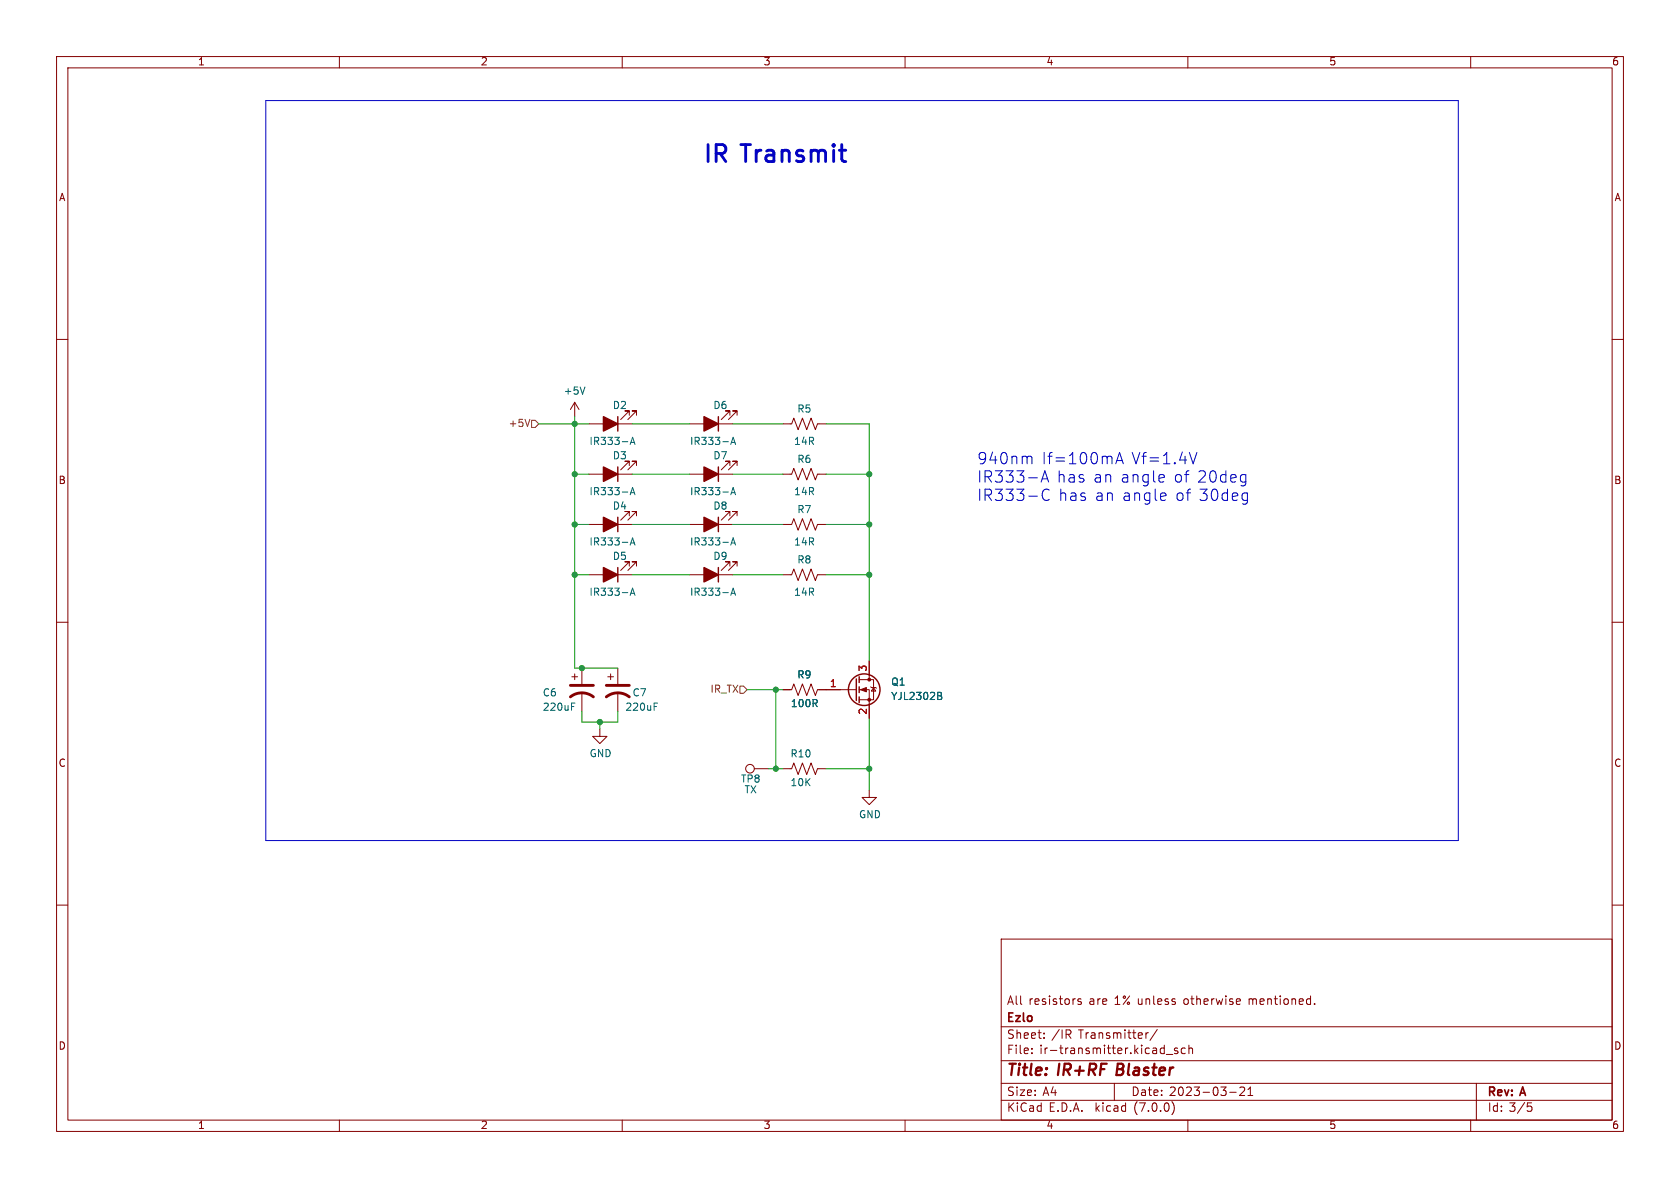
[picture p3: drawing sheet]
<svg xmlns="http://www.w3.org/2000/svg" width="297mm" height="210mm" viewBox="0 0 297 210" stroke-linecap="round" stroke-linejoin="round" font-family="sans-serif">
<g fill="none" stroke="#840000" stroke-width=".18">
<path d="M10 10h277v190h-277zM12 12h273v186h-273zM60 10v2M110 10v2M160 10v2M210 10v2M260 10v2M10 60h2M285 60h2M101.6 71.1v2.6M101.6 71.1l-.8 1.3M101.6 71.1l.8 1.3"/>
<path d="M104.1 74.9h7.7M111.3 73.4v-.8h-.8h.8l-1.6 1.6M112.5 73.4v-.8h-.7h.7l-1.5 1.6M121.9 74.9h7.6M129 73.4v-.8h-.7h.7l-1.5 1.6M130.3 73.4v-.8h-.8h.8l-1.5 1.6M138.4 74.9h1.6l.3-1 .8 2 .8-2 .7 2 .8-2 .7 2 .4-1h1.5M104.1 83.8h7.7M104.1 92.7h7.7M111.3 82.3v-.8h-.8h.8l-1.6 1.6M111.3 91.2v-.8h-.8h.8l-1.6 1.5M112.5 82.3v-.8h-.7h.7l-1.5 1.6"/>
<path d="M112.5 91.2v-.8h-.7h.7l-1.5 1.5M121.9 83.8h7.6M121.9 92.7h7.6M129 82.3v-.8h-.7h.7l-1.5 1.6M129 91.2v-.8h-.7h.7l-1.5 1.5M130.3 82.3v-.8h-.8h.8l-1.5 1.6M130.3 91.2v-.8h-.8h.8l-1.5 1.5M138.4 83.8h1.6l.3-1 .8 2 .8-2 .7 2 .8-2 .7 2 .4-1h1.5M138.4 92.7h1.6l.3-1 .8 2 .8-2 .7 2 .8-2 .7 2 .4-1h1.5M10 110h2M101.1 119.6h1M101.6 119.1v1"/>
<path d="M102.9 118.1v2.8M104.1 101.6h7.7M107.4 119.6h1.1M107.9 119.1v1M109.2 118.1v2.8M111.3 100.1v-.8h-.8h.8l-1.6 1.5M112.5 100.1v-.8h-.7h.7l-1.5 1.5M121.9 101.6h7.6M129 100.1v-.8h-.7h.7l-1.5 1.5M130.3 100.1v-.8h-.8h.8l-1.5 1.5M138.4 101.6h1.6l.3-1 .8 2 .8-2 .7 2 .8-2 .7 2 .4-1h1.5M153.7 116.8v3.3"/>
<path d="M285 110h2M102.9 122.4v3.3M106 128.9v1.3h1.3l-1.3 1.2-1.2-1.2h1.2M109.2 122.4v3.3M133.3 135.9h2.6M138.4 121.9h1.6l.3-1 .8 2 .8-2 .7 2 .8-2 .7 2 .4-1h6.9M138.4 135.9h1.6l.3-1 .8 2 .8-2 .7 2 .8-2 .7 2 .4-1h1.5M151.9 121.9h1.8v5.1M151.9 120.1h2.5v3.6h-2.5M153.7 139.7v1.3h1.2l-1.2 1.2-1.3-1.2h1.3M153.9 121.4l.2 .1h.7l.1 .2M154.4 121.5l.4 .7h-.7z"/>
<path d="M10 160h2M285 160h2M177 166h108v32h-108zM191.1 176.6h-.3l-.3 .2 .1 .2 .5 .1v.4h-.6M218.8 176.6h.4l.1 .3-.7 .2M219.2 177.5l-.4 .1M232.4 177.4v.2M60 198v2M110 198v2M160 198v2M177 194.5h108M177 191.5h108"/>
<path d="M177 187.5h108M177 181.5h108M182.4 186.1v.2M182.4 185.3v.2M184.6 183.4v.2M184.6 182.6v.2M188.8 182.8l.5 .8M189.2 182.1l.1 .2-.1 .5M197 191.5v3M203 182.6h-.3l-.1 .2M204.6 182l-1.3 1.9M206.2 186.4h1.1"/>
<path d="M207.2 194.8a1.74 1.74 0 0 1 0 2.2M208.2 185.3h-.4l-.2 .2 .1 .2 .5 .1v.4h-.6M209.5 185.3h-.4l-.3 .2v.5l.2 .2h.5M210 198v2M210.2 185.4l.2-.1h.4v1M210.2 184.8v1.5M217.4 193.1h1.1M219.2 192.3l.6-.1 .2 .1v.3l-.9 1.1h.9M220.6 193.7h.9M220.6 192.6l.4-.4v1.5M260 198v2M261 191.5v6.5"/>
<path d="M270.2 195.5h.3l.3 .3-.1 .6-.5 .1"/>
<circle cx="132.6" cy="135.9" r=".76"/>
</g>
<g fill="none" stroke="#840000" stroke-width=".25">
<path d="M109.2 73.7v2.5M127 73.7v2.5M109.2 82.6v2.5M109.2 91.4v2.6M127 82.6v2.5M127 91.4v2.6M109.2 100.3v2.6M127 100.3v2.6M151.9 119.6v1.1M151.4 120v3.8M151.9 121.4v1M151.9 123.2v1"/>
<circle cx="152.8" cy="121.9" r="2.79"/>
</g>
<g fill="#840000" stroke="#840000" stroke-width=".25">
<path d="M106.7 82.6l2.5 1.2-2.5 1.3z"/>
<path d="M124.5 73.7l2.5 1.2-2.5 1.3z"/>
<path d="M124.5 100.3l2.5 1.3-2.5 1.3z"/>
<path d="M124.5 82.6l2.5 1.2-2.5 1.3z"/>
<path d="M106.7 100.3l2.5 1.3-2.5 1.3z"/>
<path d="M124.5 91.4l2.5 1.3-2.5 1.3z"/>
<path d="M106.7 91.4l2.5 1.3-2.5 1.3z"/>
<path d="M106.7 73.7l2.5 1.2-2.5 1.3z"/>
</g>
<g fill="none" stroke="#006464" stroke-width=".18">
<path d="M103.4 68.4l-.4 1.3M111.4 78.6l.4-1.3 .5 1.3M111.5 78.2h.6M129.2 78.6l.4-1.3 .4 1.3M129.3 78.2h.6M111.4 87.5l.4-1.3 .5 1.3M111.4 96.4l.4-1.3 .5 1.3M111.5 87.1h.6M111.5 96h.6M129.2 87.5l.4-1.3 .4 1.3M129.2 96.4l.4-1.3 .4 1.3M129.3 87.1h.6"/>
<path d="M129.3 96h.6M111.4 105.2l.4-1.2 .5 1.2M111.5 104.9h.6M129.2 105.2l.4-1.2 .4 1.2M129.3 104.9h.6M101 124.3h.6M115.6 124.3h.6M165.8 122.4l.6 .1v.2l-.2 .3M165.8 123h.4M166.2 123l.3 .2-.1 .3-.6 .2"/>
</g>
<path d="M100.8 123.2a3.3 3.3 0 0 1 4.1 0M100.8 121.2h4.1M107.2 123.2a3.3 3.3 0 0 1 4.1 0M107.2 121.2h4.1" fill="none" stroke="#840000" stroke-width=".51"/>
<g fill="#840000" stroke="#840000" stroke-width=".18">
<path d="M152.1 121.9l1.1-.4v.8z"/>
<circle cx="153.7" cy="123.7" r=".25"/>
<circle cx="153.7" cy="120.1" r=".25"/>
</g>
<path d="M93.7 74.1l-.5 1.3M94 74.3h.6l.6 .6-.6 .7h-.6zM130.8 121.3h.6l.7 .6-.7 .7h-.6z" fill="none" stroke="#725600" stroke-width=".18"/>
<g fill="none" stroke="#0000c2" stroke-width=".18">
<path d="M47 17.8h210.8v130.8h-210.8zM210.3 80l.6 2 .7-2M181.9 80.7h.4l.1 .2v1.1M184.1 85.2l.6-2 .7 2M184.2 84.7h1M185.5 86.7a.8 .8 0 0 0-1-.1 .8 .8 0 0 0-.3 1 .75 .75 0 0 0 .4 .8 .75 .75 0 0 0 .9-.1M197.3 82l.6-2 .7 2M197.4 81.4h1M205.6 83.9l.1 .1 .1 .4-.9 .2M205.7 85.1l-.1 .1M205.8 87.1l.2 .1 .1 .4-.9 .2M206 88.4l-.2 .1"/>
<path d="M219.7 83.9l.5 .1M220 87.1l.5 .1M220.2 83.9v1.6l-.3 .4M220.2 85.1l-.5 .1M220.5 88.4l-.5 .1M220.5 87.1v1.7l-.4 .3"/>
</g>
<g fill="none" stroke="#009600" stroke-width=".18">
<path d="M95.2 74.9h8.9M101.6 73.7v44.4h7.6M111.8 74.9h10.1M129.5 74.9h8.9M146 74.9h7.7v41.9M101.6 92.7h2.5M101.6 83.8h2.5M111.8 92.7h10.1M111.8 83.8h10.1M129.5 92.7h8.9M129.5 83.8h8.9M146 92.7h7.7"/>
<path d="M146 83.8h7.7M101.6 101.6h2.5M111.8 101.6h10.1M129.5 101.6h8.9M146 101.6h7.7M102.9 125.7v1.9h6.3v-1.9M106 127.6v1.3M132.1 121.9h6.3M135.9 135.9h2.5M137.2 121.9v14M146 135.9h7.7M153.7 127v12.7"/>
</g>
<g fill="#009600" stroke="#009600" stroke-width=".18">
<circle cx="101.6" cy="74.9" r=".46"/>
<circle cx="101.6" cy="83.8" r=".46"/>
<circle cx="153.7" cy="92.7" r=".46"/>
<circle cx="153.7" cy="83.8" r=".46"/>
<circle cx="101.6" cy="92.7" r=".46"/>
<circle cx="101.6" cy="101.6" r=".46"/>
<circle cx="106" cy="127.6" r=".46"/>
<circle cx="153.7" cy="101.6" r=".46"/>
<circle cx="137.2" cy="121.9" r=".46"/>
<circle cx="137.2" cy="135.9" r=".46"/>
<circle cx="153.7" cy="135.9" r=".46"/>
<circle cx="102.9" cy="118.1" r=".46"/>
</g>
<text font-size="4.2" fill="#0000c2" x="124.5" y="29.2">IR Transmit</text>
<g font-size="2.8" fill="#0000c2">
<text x="172.7" y="82.4">940nm</text>
<text x="184.1" y="82.4">If=100mA</text>
<text x="199.9" y="82.4">Vf=1.4V</text>
<text x="172.7" y="85.7">IR333-A</text>
<text x="172.7" y="88.9">IR333-C</text>
<text x="186.8" y="85.7">has an angle</text>
<text x="187" y="88.9">has an angle</text>
<text x="207.3" y="85.7">of 20deg</text>
<text x="207.6" y="88.9">of 30deg</text>
</g>
<g font-size="2.8" fill="#840000">
<text x="178" y="190.8">Title:</text>
<text x="187.1" y="190.8">IR+RF</text>
<text x="198.1" y="190.8">Blaster</text>
</g>
<g font-size="2.1" fill="#840000">
<text x="178" y="177.9">All</text>
<text x="181.8" y="177.9">resistors</text>
<text x="192.5" y="177.9">are</text>
<text x="197.1" y="177.9">1% unless</text>
<text x="209.4" y="177.9">otherwise</text>
<text x="221" y="177.9">mentioned.</text>
<text x="178" y="183.9">Sheet:</text>
<text x="178" y="181.1">Ezlo</text>
<text x="185.9" y="183.9">/IR</text>
<text x="190.7" y="183.9">Transmitter/</text>
<text x="178" y="186.6">File:</text>
<text x="183.8" y="186.6">ir-transmitter.kicad_sch</text>
<text x="178" y="196.8">KiCad</text>
<text x="178" y="194">Size:</text>
<text x="184.3" y="194">A4</text>
<text x="185.4" y="196.8">E.D.A.</text>
<text x="193.7" y="196.8">kicad</text>
<text x="200" y="194">Date:</text>
<text x="200.6" y="196.8">(7.0.0)</text>
<text x="206.7" y="194">2023-03-21</text>
<text x="263" y="194.2">Rev:</text>
<text x="263" y="196.8">Id: 3/5</text>
<text x="269" y="194.2">A</text>
</g>
<g font-size="1.8" fill="#840000">
<text x="35" y="11.8">1</text>
<text x="85" y="11.8">2</text>
<text x="135" y="11.8">3</text>
<text x="185" y="11.8">4</text>
<text x="235" y="11.8">5</text>
<text x="285" y="11.8">6</text>
<text x="10.4" y="35.8">A</text>
<text x="285.4" y="35.8">A</text>
<text x="10.3" y="85.8">B</text>
<text x="285.3" y="85.8">B</text>
<text x="10.3" y="135.8">C</text>
<text x="285.3" y="135.8">C</text>
<text x="10.3" y="185.8">D</text>
<text x="285.3" y="185.8">D</text>
<text x="35" y="199.8">1</text>
<text x="85" y="199.8">2</text>
<text x="135" y="199.8">3</text>
<text x="185" y="199.8">4</text>
<text x="235" y="199.8">5</text>
<text x="285" y="199.8">6</text>
</g>
<g font-size="1.8" fill="#006464">
<text x="99.6" y="70">+5V</text>
<text x="108.3" y="72.6">D2</text>
<text x="126.1" y="72.6">D6</text>
<text x="140.9" y="73.2">R5</text>
<text x="104.1" y="78.9">IR333-A</text>
<text x="108.3" y="81.5">D3</text>
<text x="121.9" y="78.9">IR333-A</text>
<text x="126.1" y="81.5">D7</text>
<text x="140.3" y="78.9">14R</text>
<text x="140.9" y="82.1">R6</text>
<text x="104.1" y="87.8">IR333-A</text>
<text x="121.9" y="87.8">IR333-A</text>
<text x="140.3" y="87.8">14R</text>
<text x="108.3" y="90.4">D4</text>
<text x="126.1" y="90.4">D8</text>
<text x="140.9" y="91">R7</text>
<text x="104.1" y="96.7">IR333-A</text>
<text x="108.3" y="99.3">D5</text>
<text x="121.9" y="96.7">IR333-A</text>
<text x="126.1" y="99.3">D9</text>
<text x="140.3" y="96.7">14R</text>
<text x="140.9" y="99.9">R8</text>
<text x="104.1" y="105.6">IR333-A</text>
<text x="121.9" y="105.6">IR333-A</text>
<text x="140.3" y="105.6">14R</text>
<text x="95.9" y="123.4">C6</text>
<text x="95.9" y="125.9">220uF</text>
<text x="110.5" y="125.9">220uF</text>
<text x="111.8" y="123.4">C7</text>
<text x="139.7" y="125.3">100R</text>
<text x="140.9" y="120.2">R9</text>
<text x="157.5" y="121.5">Q1</text>
<text x="157.5" y="124">YJL2302B</text>
<text x="104.2" y="134.1">GND</text>
<text x="139.7" y="134.2">R10</text>
<text x="130.9" y="138.6">TP8</text>
<text x="131.6" y="140.5">TX</text>
<text x="139.7" y="139.3">10K</text>
<text x="151.8" y="144.9">GND</text>
</g>
<g font-size="1.8" fill="#725600">
<text x="89.8" y="75.8">+5V</text>
<text x="125.5" y="122.7">IR_TX</text>
</g>
<g font-size="1.8" fill="#a90000">
<text x="153.4" y="118.8" transform="rotate(-90 153.4 118.8)">3</text>
<text x="146.7" y="121.7">1</text>
<text x="153.4" y="126.4" transform="rotate(-90 153.4 126.4)">2</text>
</g>
</svg>
